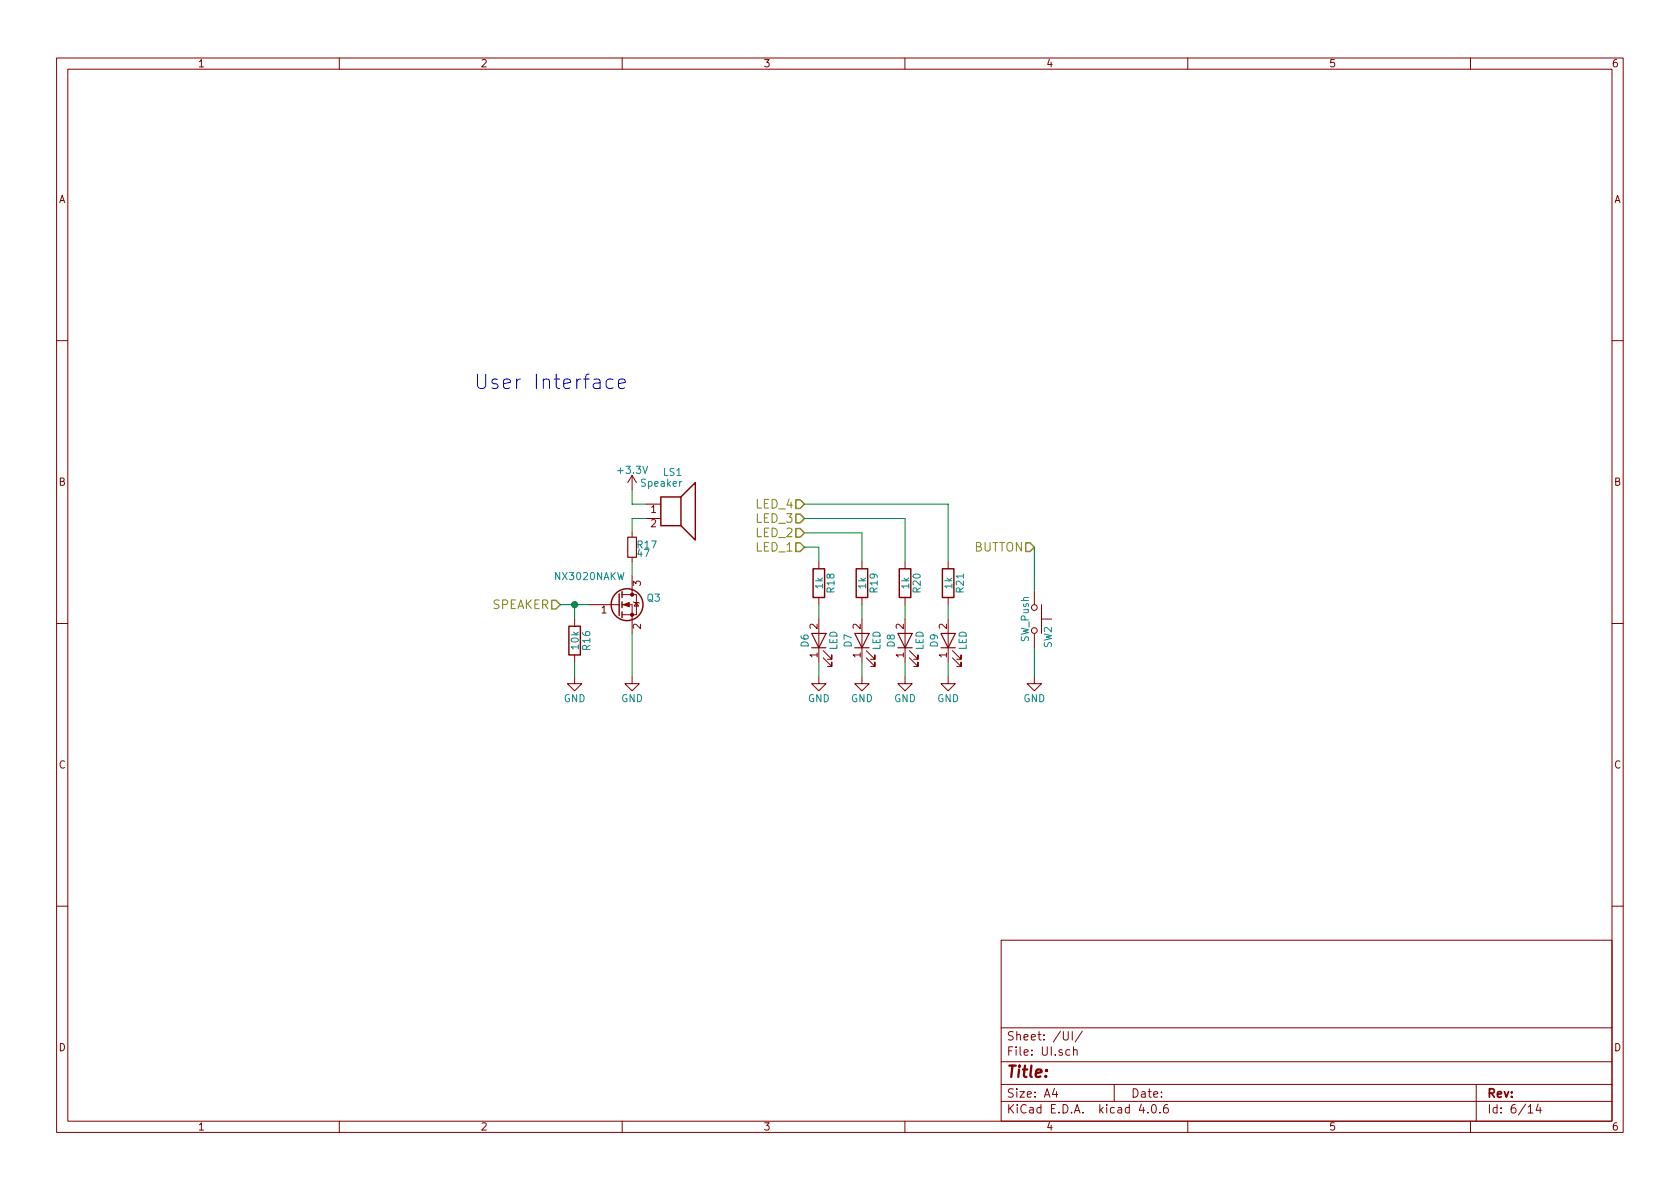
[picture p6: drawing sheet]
EESchema Schematic File Version 2
LIBS:power
LIBS:device
LIBS:transistors
LIBS:conn
LIBS:linear
LIBS:regul
LIBS:74xx
LIBS:cmos4000
LIBS:adc-dac
LIBS:memory
LIBS:xilinx
LIBS:microcontrollers
LIBS:dsp
LIBS:microchip
LIBS:analog_switches
LIBS:motorola
LIBS:texas
LIBS:intel
LIBS:audio
LIBS:interface
LIBS:digital-audio
LIBS:philips
LIBS:display
LIBS:cypress
LIBS:siliconi
LIBS:opto
LIBS:atmel
LIBS:contrib
LIBS:valves
LIBS:KERISE
LIBS:74xgxx
LIBS:ac-dc
LIBS:actel
LIBS:allegro
LIBS:Altera
LIBS:analog_devices
LIBS:battery_management
LIBS:bbd
LIBS:bosch
LIBS:brooktre
LIBS:cmos_ieee
LIBS:dc-dc
LIBS:diode
LIBS:elec-unifil
LIBS:ESD_Protection
LIBS:ftdi
LIBS:gennum
LIBS:graphic
LIBS:hc11
LIBS:ir
LIBS:Lattice
LIBS:leds
LIBS:logo
LIBS:maxim
LIBS:mechanical
LIBS:microchip_dspic33dsc
LIBS:microchip_pic10mcu
LIBS:microchip_pic12mcu
LIBS:microchip_pic16mcu
LIBS:microchip_pic18mcu
LIBS:microchip_pic24mcu
LIBS:microchip_pic32mcu
LIBS:modules
LIBS:motor_drivers
LIBS:motors
LIBS:msp430
LIBS:nordicsemi
LIBS:nxp
LIBS:nxp_armmcu
LIBS:onsemi
LIBS:Oscillators
LIBS:Power_Management
LIBS:powerint
LIBS:pspice
LIBS:references
LIBS:relays
LIBS:rfcom
LIBS:sensors
LIBS:silabs
LIBS:stm8
LIBS:stm32
LIBS:supertex
LIBS:switches
LIBS:transf
LIBS:triac_thyristor
LIBS:ttl_ieee
LIBS:video
LIBS:wiznet
LIBS:Worldsemi
LIBS:Xicor
LIBS:zetex
LIBS:Zilog
LIBS:KERISE-cache
EELAYER 25 0
EELAYER END
$Descr A4 11693 8268
encoding utf-8
Sheet 6 14
Title ""
Date ""
Rev ""
Comp ""
Comment1 ""
Comment2 ""
Comment3 ""
Comment4 ""
$EndDescr
$Comp
L Q_NMOS_GSD Q3
U 1 1
P 4300 4200
F 0 "Q3" H 4600 4250 50  0000 R CNN
F 1 "NX3020NAKW" H 4350 4400 50  0000 R CNN
F 2 "TO_SOT_Packages_SMD:SOT-323_SC-70" H 4500 4300 50  0001 C CNN
F 3 "" H 4300 4200 50  0000 C CNN
	1    4300 4200
	1    0    0    -1  
$EndComp
$Comp
L GND #PWR47
U 1 1
P 4400 4700
F 0 "#PWR47" H 4400 4450 50  0001 C CNN
F 1 "GND" H 4400 4550 50  0000 C CNN
F 2 "" H 4400 4700 50  0000 C CNN
F 3 "" H 4400 4700 50  0000 C CNN
	1    4400 4700
	1    0    0    -1  
$EndComp
Text HLabel 3900 4200 0    60   Input ~ 0
SPEAKER
Wire Wire Line
	4400 3400 4400 3500
Wire Wire Line
	4400 3500 4500 3500
Wire Wire Line
	4500 3600 4400 3600
Wire Wire Line
	4400 4400 4400 4700
Wire Wire Line
	3900 4200 4100 4200
$Comp
L GND #PWR48
U 1 1
P 5700 4700
F 0 "#PWR48" H 5700 4450 50  0001 C CNN
F 1 "GND" H 5700 4550 50  0000 C CNN
F 2 "" H 5700 4700 50  0000 C CNN
F 3 "" H 5700 4700 50  0000 C CNN
	1    5700 4700
	1    0    0    -1  
$EndComp
$Comp
L GND #PWR49
U 1 1
P 6000 4700
F 0 "#PWR49" H 6000 4450 50  0001 C CNN
F 1 "GND" H 6000 4550 50  0000 C CNN
F 2 "" H 6000 4700 50  0000 C CNN
F 3 "" H 6000 4700 50  0000 C CNN
	1    6000 4700
	1    0    0    -1  
$EndComp
Wire Wire Line
	6000 4700 6000 4600
Wire Wire Line
	5700 4600 5700 4700
$Comp
L R R18
U 1 1
P 5700 4050
F 0 "R18" V 5780 4050 50  0000 C CNN
F 1 "1k" V 5700 4050 50  0000 C CNN
F 2 "Resistors_SMD:R_0201" V 5630 4050 50  0001 C CNN
F 3 "" H 5700 4050 50  0000 C CNN
	1    5700 4050
	1    0    0    -1  
$EndComp
$Comp
L R R19
U 1 1
P 6000 4050
F 0 "R19" V 6080 4050 50  0000 C CNN
F 1 "1k" V 6000 4050 50  0000 C CNN
F 2 "Resistors_SMD:R_0201" V 5930 4050 50  0001 C CNN
F 3 "" H 6000 4050 50  0000 C CNN
	1    6000 4050
	1    0    0    -1  
$EndComp
Wire Wire Line
	6000 4200 6000 4300
Wire Wire Line
	5700 4300 5700 4200
Text HLabel 5600 3800 0    60   Input ~ 0
LED_1
Text HLabel 5600 3700 0    60   Input ~ 0
LED_2
Wire Wire Line
	5600 3800 5700 3800
Wire Wire Line
	5700 3800 5700 3900
Wire Wire Line
	5600 3700 6000 3700
Wire Wire Line
	6000 3700 6000 3900
$Comp
L GND #PWR52
U 1 1
P 7200 4700
F 0 "#PWR52" H 7200 4450 50  0001 C CNN
F 1 "GND" H 7200 4550 50  0000 C CNN
F 2 "" H 7200 4700 50  0000 C CNN
F 3 "" H 7200 4700 50  0000 C CNN
	1    7200 4700
	1    0    0    -1  
$EndComp
Wire Wire Line
	7200 4700 7200 4500
Text HLabel 7200 3800 0    60   Input ~ 0
BUTTON
Text Notes 3300 2700 0    100  ~ 0
User Interface
$Comp
L +3.3V #PWR46
U 1 1
P 4400 3400
F 0 "#PWR46" H 4400 3250 50  0001 C CNN
F 1 "+3.3V" H 4400 3540 50  0000 C CNN
F 2 "" H 4400 3400 50  0000 C CNN
F 3 "" H 4400 3400 50  0000 C CNN
	1    4400 3400
	1    0    0    -1  
$EndComp
$Comp
L GND #PWR50
U 1 1
P 6300 4700
F 0 "#PWR50" H 6300 4450 50  0001 C CNN
F 1 "GND" H 6300 4550 50  0000 C CNN
F 2 "" H 6300 4700 50  0000 C CNN
F 3 "" H 6300 4700 50  0000 C CNN
	1    6300 4700
	1    0    0    -1  
$EndComp
Wire Wire Line
	6300 4700 6300 4600
$Comp
L R R20
U 1 1
P 6300 4050
F 0 "R20" V 6380 4050 50  0000 C CNN
F 1 "1k" V 6300 4050 50  0000 C CNN
F 2 "Resistors_SMD:R_0201" V 6230 4050 50  0001 C CNN
F 3 "" H 6300 4050 50  0000 C CNN
	1    6300 4050
	1    0    0    -1  
$EndComp
Wire Wire Line
	6300 4200 6300 4300
Wire Wire Line
	6300 3600 6300 3900
Text HLabel 5600 3600 0    60   Input ~ 0
LED_3
Wire Wire Line
	5600 3600 6300 3600
Wire Wire Line
	4400 3600 4400 3700
Wire Wire Line
	4400 3900 4400 4000
$Comp
L R_Small R17
U 1 1
P 4400 3800
F 0 "R17" H 4430 3820 50  0000 L CNN
F 1 "47" H 4430 3760 50  0000 L CNN
F 2 "Resistors_SMD:R_0201" H 4400 3800 50  0001 C CNN
F 3 "" H 4400 3800 50  0001 C CNN
	1    4400 3800
	1    0    0    -1  
$EndComp
$Comp
L LED D8
U 1 1
P 6300 4450
F 0 "D8" H 6300 4550 50  0000 C CNN
F 1 "LED" H 6300 4350 50  0000 C CNN
F 2 "LEDs:LED_0402" H 6300 4450 50  0001 C CNN
F 3 "" H 6300 4450 50  0001 C CNN
	1    6300 4450
	0    -1   -1   0   
$EndComp
$Comp
L LED D7
U 1 1
P 6000 4450
F 0 "D7" H 6000 4550 50  0000 C CNN
F 1 "LED" H 6000 4350 50  0000 C CNN
F 2 "LEDs:LED_0402" H 6000 4450 50  0001 C CNN
F 3 "" H 6000 4450 50  0001 C CNN
	1    6000 4450
	0    -1   -1   0   
$EndComp
$Comp
L LED D6
U 1 1
P 5700 4450
F 0 "D6" H 5700 4550 50  0000 C CNN
F 1 "LED" H 5700 4350 50  0000 C CNN
F 2 "LEDs:LED_0402" H 5700 4450 50  0001 C CNN
F 3 "" H 5700 4450 50  0001 C CNN
	1    5700 4450
	0    -1   -1   0   
$EndComp
$Comp
L Speaker LS1
U 1 1
P 4700 3500
F 0 "LS1" H 4750 3725 50  0000 R CNN
F 1 "Speaker" H 4750 3650 50  0000 R CNN
F 2 "mouse:SMT-0440-S-R" H 4700 3300 50  0001 C CNN
F 3 "" H 4690 3450 50  0001 C CNN
	1    4700 3500
	1    0    0    -1  
$EndComp
$Comp
L SW_Push SW2
U 1 1
P 7200 4300
F 0 "SW2" H 7250 4400 50  0000 L CNN
F 1 "SW_Push" H 7200 4240 50  0000 C CNN
F 2 "mouse:SW_PUSH" H 7200 4500 50  0001 C CNN
F 3 "" H 7200 4500 50  0001 C CNN
	1    7200 4300
	0    1    1    0   
$EndComp
Wire Wire Line
	7200 3800 7200 4100
$Comp
L GND #PWR51
U 1 1
P 6600 4700
F 0 "#PWR51" H 6600 4450 50  0001 C CNN
F 1 "GND" H 6600 4550 50  0000 C CNN
F 2 "" H 6600 4700 50  0000 C CNN
F 3 "" H 6600 4700 50  0000 C CNN
	1    6600 4700
	1    0    0    -1  
$EndComp
Wire Wire Line
	6600 4700 6600 4600
$Comp
L R R21
U 1 1
P 6600 4050
F 0 "R21" V 6680 4050 50  0000 C CNN
F 1 "1k" V 6600 4050 50  0000 C CNN
F 2 "Resistors_SMD:R_0201" V 6530 4050 50  0001 C CNN
F 3 "" H 6600 4050 50  0000 C CNN
	1    6600 4050
	1    0    0    -1  
$EndComp
Wire Wire Line
	6600 4200 6600 4300
Wire Wire Line
	6600 3500 6600 3900
$Comp
L LED D9
U 1 1
P 6600 4450
F 0 "D9" H 6600 4550 50  0000 C CNN
F 1 "LED" H 6600 4350 50  0000 C CNN
F 2 "LEDs:LED_0402" H 6600 4450 50  0001 C CNN
F 3 "" H 6600 4450 50  0001 C CNN
	1    6600 4450
	0    -1   -1   0   
$EndComp
Text HLabel 5600 3500 0    60   Input ~ 0
LED_4
Wire Wire Line
	5600 3500 6600 3500
$Comp
L R R16
U 1 1
P 4000 4450
F 0 "R16" V 4080 4450 50  0000 C CNN
F 1 "10k" V 4000 4450 50  0000 C CNN
F 2 "Resistors_SMD:R_0201" V 3930 4450 50  0001 C CNN
F 3 "" H 4000 4450 50  0001 C CNN
	1    4000 4450
	1    0    0    -1  
$EndComp
Wire Wire Line
	4000 4300 4000 4200
Connection ~ 4000 4200
$Comp
L GND #PWR45
U 1 1
P 4000 4700
F 0 "#PWR45" H 4000 4450 50  0001 C CNN
F 1 "GND" H 4000 4550 50  0000 C CNN
F 2 "" H 4000 4700 50  0000 C CNN
F 3 "" H 4000 4700 50  0000 C CNN
	1    4000 4700
	1    0    0    -1  
$EndComp
Wire Wire Line
	4000 4700 4000 4600
$EndSCHEMATC
